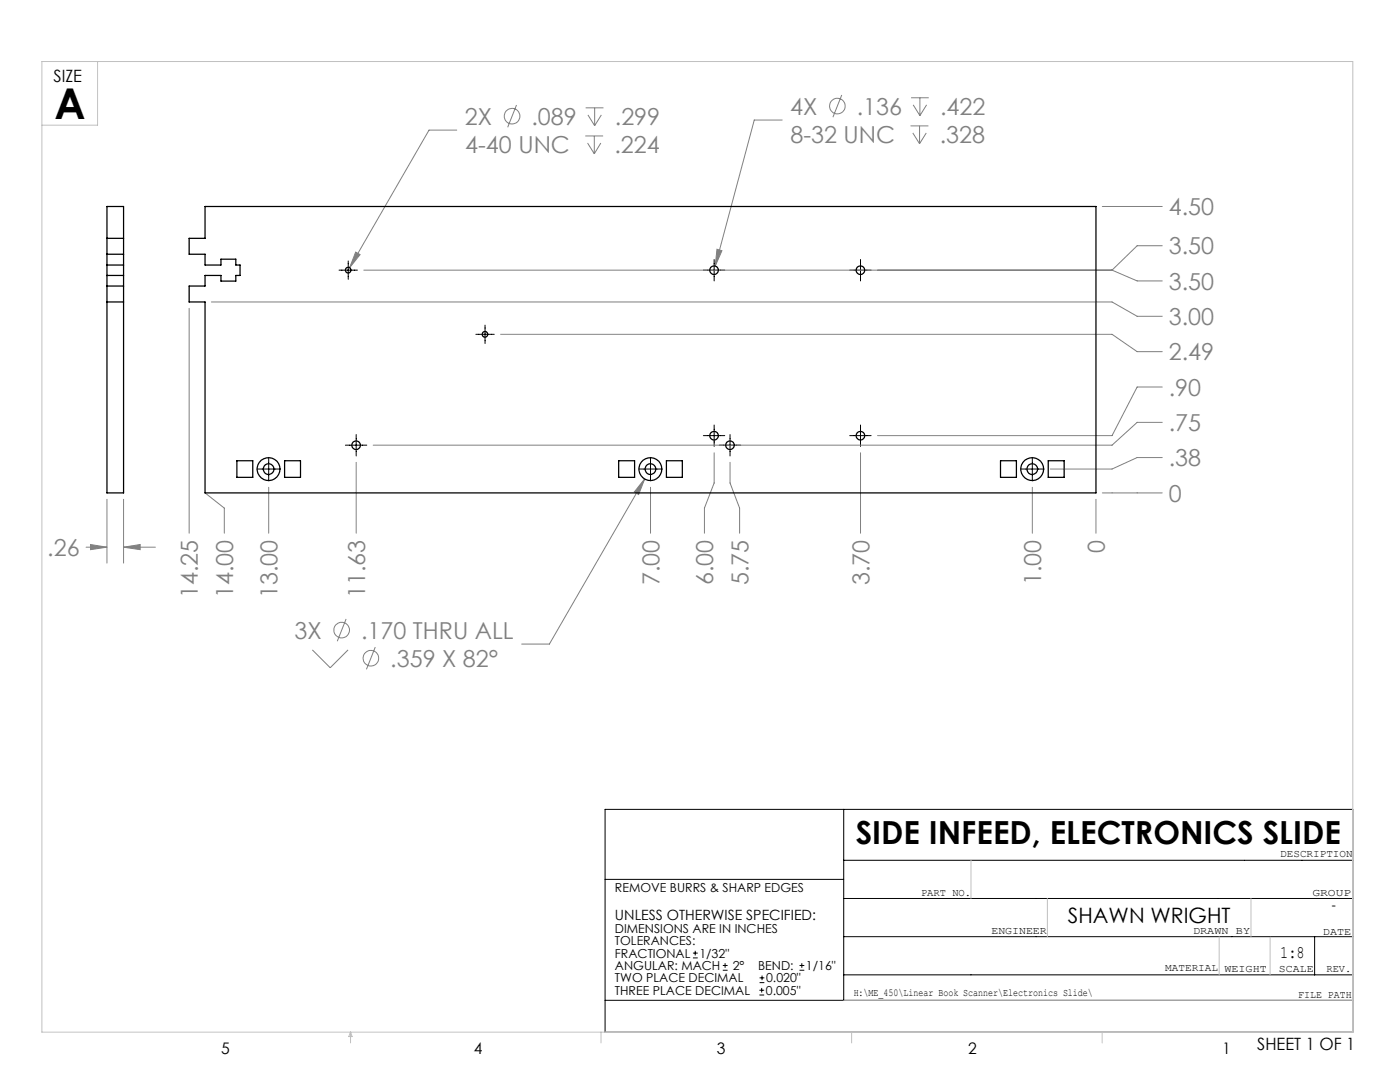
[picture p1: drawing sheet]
<svg xmlns="http://www.w3.org/2000/svg" width="279mm" height="216mm" viewBox="0 0 279 216" stroke-linecap="round" stroke-linejoin="round" font-family="sans-serif">
<g fill="none" stroke="#808080" stroke-width=".2">
<path d="M168 18.9l-1.8 4.5M181.8 19.5h3.5M183.6 19.5v3.6M91.2 26h-5.6l-15.8 27.4M103.1 21l-1.8 4.4M116.8 27.1h3.6M116.9 21.5h3.5M117.3 28.5l1.3 2.2M117.3 22.9l1.4 2.2M118.6 27.1v3.6M118.7 21.5v3.6M119.9 28.5l-1.3 2.2"/>
<path d="M120 22.9l-1.3 2.2M156.1 24h-5.6l-7.8 29.1M181.7 25.1h3.6M182.2 26.5l1.3 2.2M182.2 20.9l1.4 2.2M183.5 25.1v3.6M184.9 26.5l-1.4 2.2M184.9 20.9l-1.3 2.2M71 50.3l.9 .5-2.1 2.6zM72.6 53.9h149.3M143.1 49.7l1 .3-1.4 3.1zM220 41.2h12"/>
<path d="M221.9 53.9l5 2.2h5.1M232 49h-5.1l-5 4.9M37.7 61.5v44.9M42.2 60.3h179.7l5 2.8h5.1M99.9 66.7h122l5 3.5h5.1M232 77.2h-5.1l-5 9.7h-46.8M21.3 99.6v12.8M24.7 99.6v12.8M40.9 98.4l3.9 3v5M53.6 97.2v9.2M71.1 92.3v14.1M128.7 95.6l-1.2 3.1-.9-.5z"/>
<path d="M128.7 95.6l-19.1 32.9h-5.5M129.8 97.2v9.2M142.5 90.3v6.1l-1.9 5v5M145.7 92.3v4.1l1.9 5v5M171.7 90.3v16.1M206 97.2v9.2M218.7 99.6v6.8M220 98.4h12M232 91.3h-5.1l-5 2.3h-12.3M232 84.3h-5.1l-5 4.5h-147.4M17.2 109.2h4.1M18.1 108.7l3.2 .5-3.2 .5z"/>
<path d="M24.7 109.2l3.3-.5v1zM24.7 109.2h6.3M62.3 129.7l3.6 3.5 3.6-3.5M69.1 123.5l-1.8 4.5M74.9 129.1l-1.8 4.5"/>
<circle cx="102.2" cy="23.2" r="1.56"/>
<circle cx="167.1" cy="21.2" r="1.56"/>
<circle cx="68.2" cy="125.7" r="1.55"/>
<circle cx="74" cy="131.3" r="1.55"/>
</g>
<g fill="none" stroke="#000" stroke-width=".2">
<path d="M67.7 53.9h3.6M69.5 52.1v3.6M140.4 53.9h4.2M142.5 51.8v4.3M169.6 53.9h4.2M171.7 51.8v4.3M95 66.7h3.6M96.8 64.9v3.6M51.3 93.6h4.7M53.6 91.3v4.7M68.9 88.8h4.3M71.1 86.7v4.3"/>
<path d="M127.5 93.6h4.7M129.8 91.3v4.7M140.4 86.9h4.2M142.5 84.8v4.3M143.5 88.8h4.3M145.7 86.7v4.3M169.6 86.9h4.2M171.7 84.8v4.3M203.7 93.6h4.7M206 91.3v4.7M120.8 161.5h149.2v44.5h-149.2zM120.8 175.5h47.6"/>
<path d="M168.4 179.3h101.6M168.4 161.5v38.1M168.4 171.7h101.6M120.8 199.6h149.2M138.3 191.1h.9M138.3 190.2h.9M138.7 189.7v.9M144.3 193.6h.9M144.3 192.7h.9M144.7 192.2v.9M151.6 198.5h.9M151.6 197.6h.9"/>
<path d="M151.6 196.1h.9M151.6 195.1h.9M152 197.1v.9M152.1 194.7v.9M159.6 193.6h.9M159.6 192.7h.9M160 192.2v.9M168.4 186.9h101.6M168.4 194.5h101.6M262.4 186.9v7.6"/>
</g>
<g fill="none" stroke="#c0c0c0" stroke-width=".2">
<path d="M8.4 12.3h261.6v193.7h-261.6zM19.5 12.3v12.7h-11.1M193.8 171.7v7.6M209 179.3v7.6M249.7 179.3v7.6M168.4 199.6h101.6M243.3 186.9v7.6M253.5 186.9v7.6M70 206v2.1M70 206l.3 .8h-.7zM119.9 206v2.1M170 206v2.1"/>
<path d="M220 206v2.1"/>
</g>
<path d="M71 50.3l-1.2 3.1 2.1-2.6zM143.1 49.7l-.4 3.4 1.4-3.1zM128.7 95.6l-2.1 2.6 .9 .5zM24.7 109.2l3.3-.5v1zM18.1 108.7l3.2 .5-3.2 .5z" fill="#808080"/>
<g fill="none" stroke="#000" stroke-width=".25">
<path d="M21.3 55h3.4M21.3 52.9h3.4M21.3 50.7h3.4M21.3 47.6h3.4M21.3 41.2h3.4v57.2h-3.4zM21.3 57.1h3.4M40.9 41.2h177.8v57.2h-177.8v-38.1h-3.2v-3.2h3.2v-2.1h3.2v1.1h3v-1.1h.8v-2.1h-.8v-1.2h-3v1.2h-3.2v-2.2h-3.2v-3.1h3.2zM21.3 60.3h3.4M47.3 91.9h3.1v3.3h-3.1zM56.8 91.9h3.2v3.3h-3.2zM123.5 91.9h3.1v3.3h-3.1zM133 91.9h3.2v3.3h-3.2z"/>
<path d="M199.7 91.9h3.1v3.3h-3.1zM209.2 91.9h3.2v3.3h-3.2z"/>
<circle cx="69.5" cy="53.9" r=".57"/>
<circle cx="142.5" cy="53.9" r=".86"/>
<circle cx="171.7" cy="53.9" r=".86"/>
<circle cx="96.8" cy="66.7" r=".57"/>
<circle cx="53.6" cy="93.6" r="1.08"/>
<circle cx="53.6" cy="93.6" r="2.28"/>
<circle cx="71.1" cy="88.8" r=".86"/>
<circle cx="129.8" cy="93.6" r="1.08"/>
<circle cx="129.8" cy="93.6" r="2.28"/>
<circle cx="142.5" cy="86.9" r=".86"/>
<circle cx="145.7" cy="88.8" r=".86"/>
<circle cx="171.7" cy="86.9" r=".86"/>
<circle cx="206" cy="93.6" r="1.08"/>
<circle cx="206" cy="93.6" r="2.28"/>
</g>
<text font-size="8.5" x="10.9" y="23.8">A</text>
<text font-size="6.3" x="170.8" y="168.4">SIDE INFEED, ELECTRONICS SLIDE</text>
<g font-size="4.7" fill="#808080">
<text x="157.7" y="22.9">4X</text>
<text x="171" y="22.9">.136</text>
<text x="187.6" y="22.9">.422</text>
<text x="92.8" y="24.9">2X</text>
<text x="106.1" y="24.9">.089</text>
<text x="122.7" y="24.9">.299</text>
<text x="157.8" y="28.5">8-32 UNC</text>
<text x="187.6" y="28.5">.328</text>
<text x="92.9" y="30.5">4-40 UNC</text>
<text x="122.6" y="30.5">.224</text>
<text x="233.3" y="43">4.50</text>
<text x="233.3" y="50.8">3.50</text>
<text x="233.3" y="57.8">3.50</text>
<text x="233.3" y="64.9">3.00</text>
<text x="233.3" y="71.9">2.49</text>
<text x="233.3" y="79">.90</text>
<text x="233.3" y="86">.75</text>
<text x="233.3" y="93.1">.38</text>
<text x="233.3" y="100.1">0</text>
<text x="9.4" y="110.9">.26</text>
<text x="220.5" y="110.3" transform="rotate(-90 220.5 110.3)">0</text>
<text x="39.5" y="119.3" transform="rotate(-90 39.5 119.3)">14.25</text>
<text x="46.6" y="119.3" transform="rotate(-90 46.6 119.3)">14.00</text>
<text x="55.4" y="119.3" transform="rotate(-90 55.4 119.3)">13.00</text>
<text x="72.8" y="119.3" transform="rotate(-90 72.8 119.3)">11.63</text>
<text x="131.6" y="116.7" transform="rotate(-90 131.6 116.7)">7.00</text>
<text x="142.4" y="116.7" transform="rotate(-90 142.4 116.7)">6.00</text>
<text x="149.4" y="116.7" transform="rotate(-90 149.4 116.7)">5.75</text>
<text x="173.5" y="116.7" transform="rotate(-90 173.5 116.7)">3.70</text>
<text x="207.8" y="116.7" transform="rotate(-90 207.8 116.7)">1.00</text>
<text x="58.8" y="127.4">3X</text>
<text x="72.1" y="127.4">.170 THRU ALL</text>
<text x="77.9" y="133">.359 X 82°</text>
</g>
<text font-size="4.2" x="213.1" y="184.3">SHAWN WRIGHT</text>
<text font-size="3.5" x="255.5" y="191.2">1:8</text>
<g font-size="3.4">
<text x="10.7" y="16.4">SIZE</text>
<text x="250.9" y="209.5">SHEET 1 OF 1</text>
</g>
<g font-size="3.2">
<text x="44.2" y="210.4">5</text>
<text x="94.6" y="210.3">4</text>
<text x="143.1" y="210.4">3</text>
<text x="193.2" y="210.3">2</text>
<text x="244" y="210.3">1</text>
</g>
<g font-size="2.8">
<text x="122.7" y="183.6">UNLESS OTHERWISE SPECIFIED:</text>
<text x="265.7" y="181.6">-</text>
</g>
<g font-size="2.5">
<text x="122.7" y="178">REMOVE BURRS &amp; SHARP EDGES</text>
<text x="122.7" y="186.2">DIMENSIONS ARE IN INCHES</text>
<text x="122.7" y="188.6">TOLERANCES:</text>
<text x="122.7" y="191.1">FRACTIONAL</text>
<text x="139.6" y="191.1">1/32&quot;</text>
<text x="122.7" y="193.6">ANGULAR: MACH</text>
<text x="122.7" y="196">TWO PLACE DECIMAL</text>
<text x="146.2" y="193.6">2°</text>
<text x="151.3" y="193.6">BEND:</text>
<text x="152.9" y="196">0.020&quot;</text>
<text x="160.8" y="193.6">1/16&quot;</text>
<text x="122.7" y="198.5">THREE PLACE DECIMAL</text>
<text x="152.8" y="198.5">0.005&quot;</text>
</g>
<g font-size="2.1">
<text x="255.5" y="171">DESCRIPTION</text>
<text x="183.8" y="178.8">PART NO.</text>
<text x="261.9" y="178.8">GROUP</text>
<text x="197.9" y="186.4">ENGINEER</text>
<text x="238.1" y="186.4">DRAWN BY</text>
<text x="264" y="186.5">DATE</text>
<text x="232.5" y="193.8">MATERIAL</text>
<text x="244.4" y="193.9">WEIGHT</text>
<text x="255.2" y="194">SCALE</text>
<text x="264.7" y="193.9">REV.</text>
<text x="170.4" y="198.7">H:\ME_450\Linear Book Scanner\Electronics Slide\</text>
<text x="259.1" y="199.1">FILE PATH</text>
</g>
</svg>
